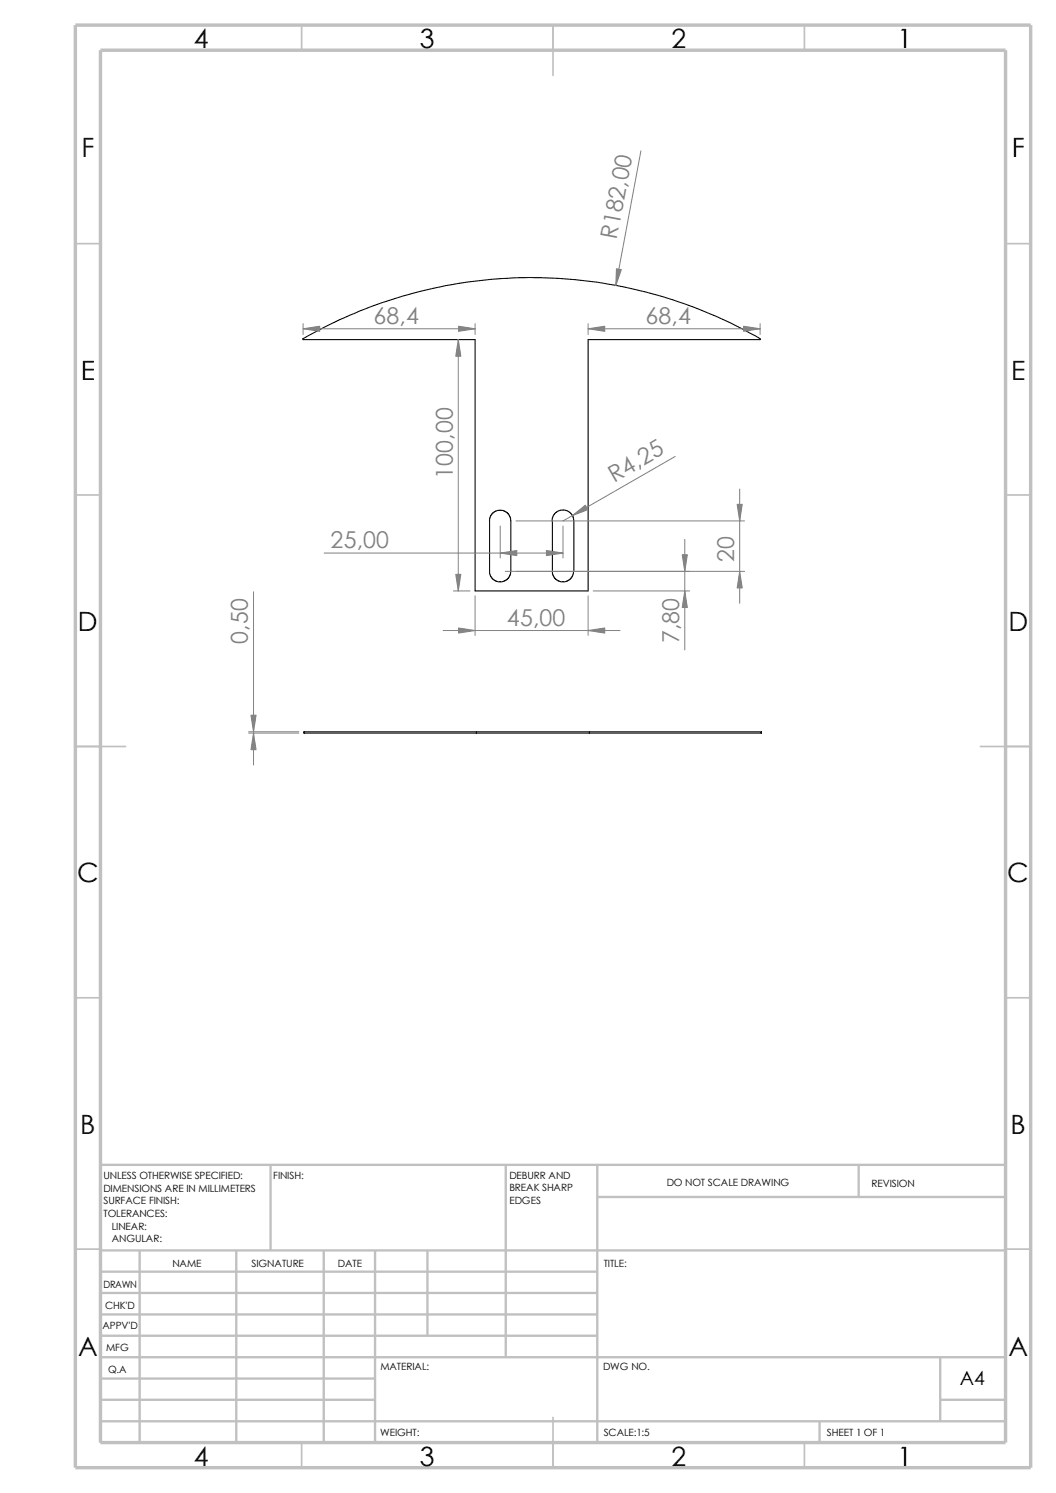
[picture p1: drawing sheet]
<svg xmlns="http://www.w3.org/2000/svg" width="210mm" height="297mm" viewBox="0 0 210 297" stroke-linecap="round" stroke-linejoin="round" font-family="sans-serif">
<g fill="none" stroke="#c0c0c0" stroke-width=".34">
<path d="M60 5v5M110 5v10M160 5v5M15 48.5h5M200 48.5h5M15 98.5h5M200 98.5h5M15 148.5h10M195 148.5h10M15 198.5h5M200 198.5h5M15 248.5h5"/>
<path d="M200 248.5h5M60 287v5M110 282v10M160 287v5"/>
</g>
<g fill="none" stroke="#c0c0c0" stroke-width=".47">
<path d="M53.8 231.7v17.1M100.6 231.7v38.3M118.8 231.7v55.3M118.8 238.1h81.2M170.8 231.7v6.4M200 231.7h-180v55.3M20 248.8h180M20 257.2h98.8M20 253h98.8M27.8 248.8v38.2M47 248.8v38.2M64.4 248.8v38.2"/>
<path d="M74.6 248.8v38.2M85 248.8v16.9M20 265.7h98.8M20 261.5h98.8M20 278.5h54.6M20 274.2h54.6M20 270h180M187 278.5h13M187 270v12.7M20 282.7h180M163 282.7v4.3"/>
</g>
<path d="M15 5h190v287h-190zM20 10h180v277h-180z" fill="none" stroke="#c0c0c0" stroke-width=".68" stroke-linecap="butt"/>
<path d="M60.2 67.4a91 91 0 0 1 91.1 0l-.1 .2h-34.2v50h-22.5v-50h-34.2l-.1-.2M97.4 103.6v10.4l.2 .7 .5 .6 1 .4h.8l1.1-.6 .6-1.1v-10.8l-.3-.7-.5-.6-.9-.4h-.8l-.7 .3-.6 .5-.3 .5-.2 .8M109.9 103.6v10.4l.2 .7 .5 .6 .9 .4h.9l1.1-.6 .5-1.1 .1-10.8-.6-1.1-.8-.5-.7-.2-.8 .2-.8 .5-.5 .8-.1 .7M60.5 145.6h90.9v.2h-90.9zM60.5 145.6v.2M94.7 145.6v.2M117.2 145.6v.2M151.4 145.6v.2" fill="none" stroke="#000" stroke-width=".21"/>
<g fill="none" stroke="#808080" stroke-width=".2">
<path d="M127.5 30l-5 26.8M60.3 65.4h34.2M60.3 64.4v2.1M91.1 67.6v50M94.5 64.4v2.1M117 65.4h34.2M117 64.4v2.1M151.2 64.4v2.1M134.3 90.8l-22.3 12.8M147.1 97.3v22.7M50.4 117.7v34.5M64.5 110h47.5"/>
<path d="M90.2 117.6h3.3M94.5 118.5v7.9M99.5 104.6v6.4M100.5 113.7h47.6M102.6 103.6h45.5M112 104.6v6.4M117 118.5v7.9M118 117.6h19.2M136.2 107.3v22M88.1 125.4h35.2M49.4 145.6h10M49.4 145.8h10"/>
</g>
<g fill="#808080" stroke="#808080" stroke-width=".2">
<path d="M49.9 142.3h1l-.5 3.3z"/>
<path d="M50.4 145.8l.5 3.3h-1z"/>
<path d="M117 65.4l3.3-.5v1z"/>
<path d="M91.2 64.9l3.3 .5-3.3 .5z"/>
<path d="M147.9 64.9l3.3 .5-3.3 .5z"/>
<path d="M117 125.4l3.3-.5v1z"/>
<path d="M136.2 117.6l.5 3.3h-1z"/>
<path d="M91.2 124.9l3.3 .5-3.3 .5z"/>
<path d="M113.8 102.6l2.6-2.1 .5 .9z"/>
<path d="M147.1 113.7l.5 3.3h-1z"/>
<path d="M146.6 100.3h1l-.5 3.3z"/>
<path d="M99.5 110l3.3-.5v1z"/>
<path d="M108.7 109.5l3.3 .5-3.3 .5z"/>
<path d="M91.1 67.6l.6 3.3h-1.1z"/>
<path d="M90.6 114.3h1.1l-.6 3.3z"/>
<path d="M60.3 65.4l3.3-.5v1z"/>
<path d="M135.7 110.4h1l-.5 3.3z"/>
<path d="M122.6 53.5l1 .1-1.1 3.2z"/>
</g>
<g font-size="5.3">
<text x="38.5" y="9.6">4</text>
<text x="83.5" y="9.6">3</text>
<text x="133.5" y="9.6">2</text>
<text x="178.5" y="9.6">1</text>
<text x="16.2" y="31.3">F</text>
<text x="201.2" y="31.3">F</text>
<text x="16" y="75.6">E</text>
<text x="201.1" y="75.6">E</text>
<text x="15.5" y="125.6">D</text>
<text x="200.6" y="125.6">D</text>
<text x="15.3" y="175.6">C</text>
<text x="200.3" y="175.6">C</text>
<text x="16" y="225.6">B</text>
<text x="201" y="225.6">B</text>
<text x="15.5" y="269.8">A</text>
<text x="200.5" y="269.8">A</text>
<text x="38.5" y="291.6">4</text>
<text x="83.5" y="291.6">3</text>
<text x="133.5" y="291.6">2</text>
<text x="178.5" y="291.6">1</text>
</g>
<g font-size="4.6" fill="#808080">
<text x="122.6" y="47.8" transform="rotate(-79 122.6 47.8)">R182,0</text>
<text x="74.3" y="64.5">68,4</text>
<text x="128.4" y="64.5">68,4</text>
<text x="90" y="95.2" transform="rotate(-90 90 95.2)">100,00</text>
<text x="122.1" y="96.1" transform="rotate(-30 122.1 96.1)">R4,25</text>
<text x="65.8" y="109.1">25,00</text>
<text x="146" y="111.7" transform="rotate(-90 146 111.7)">20</text>
<text x="100.8" y="124.5">45,00</text>
<text x="49.3" y="128.1" transform="rotate(-90 49.3 128.1)">0,50</text>
<text x="135.1" y="128" transform="rotate(-90 135.1 128)">7,80</text>
</g>
<text font-size="3.9" x="190.9" y="275.5">A4</text>
<g font-size="2">
<text x="20.6" y="234.6">UNLESS OTHERWISE SPECIFIED:</text>
<text x="20.6" y="237.1">DIMENSIONS ARE IN MILLIMETERS</text>
<text x="20.6" y="239.6">SURFACE FINISH:</text>
<text x="54.4" y="234.6">FINISH:</text>
<text x="101.3" y="239.5">EDGES</text>
<text x="101.3" y="234.5">DEBURR AND</text>
<text x="101.3" y="237">BREAK SHARP</text>
<text x="132.6" y="236">DO NOT SCALE DRAWING</text>
<text x="173.3" y="236.2">REVISION</text>
<text x="20.6" y="242.1">TOLERANCES:</text>
<text x="22.2" y="244.6">LINEAR:</text>
<text x="22.2" y="247.1">ANGULAR:</text>
<text x="50" y="252">SIGNATURE</text>
<text x="67.2" y="252">DATE</text>
<text x="120.1" y="252">TITLE:</text>
<text x="20.6" y="256.2">DRAWN</text>
<text x="34.3" y="252.1">NAME</text>
<text x="20.9" y="260.4">CHK'D</text>
<text x="20.4" y="264.5">APPV'D</text>
<text x="21.1" y="268.8">MFG</text>
<text x="21.5" y="273.1">Q.A</text>
<text x="75.6" y="272.5">MATERIAL:</text>
<text x="119.9" y="272.5">DWG NO.</text>
<text x="75.6" y="285.6">WEIGHT:</text>
<text x="120.1" y="285.6">SCALE:1:5</text>
<text x="164.5" y="285.6">SHEET 1 OF 1</text>
</g>
</svg>
